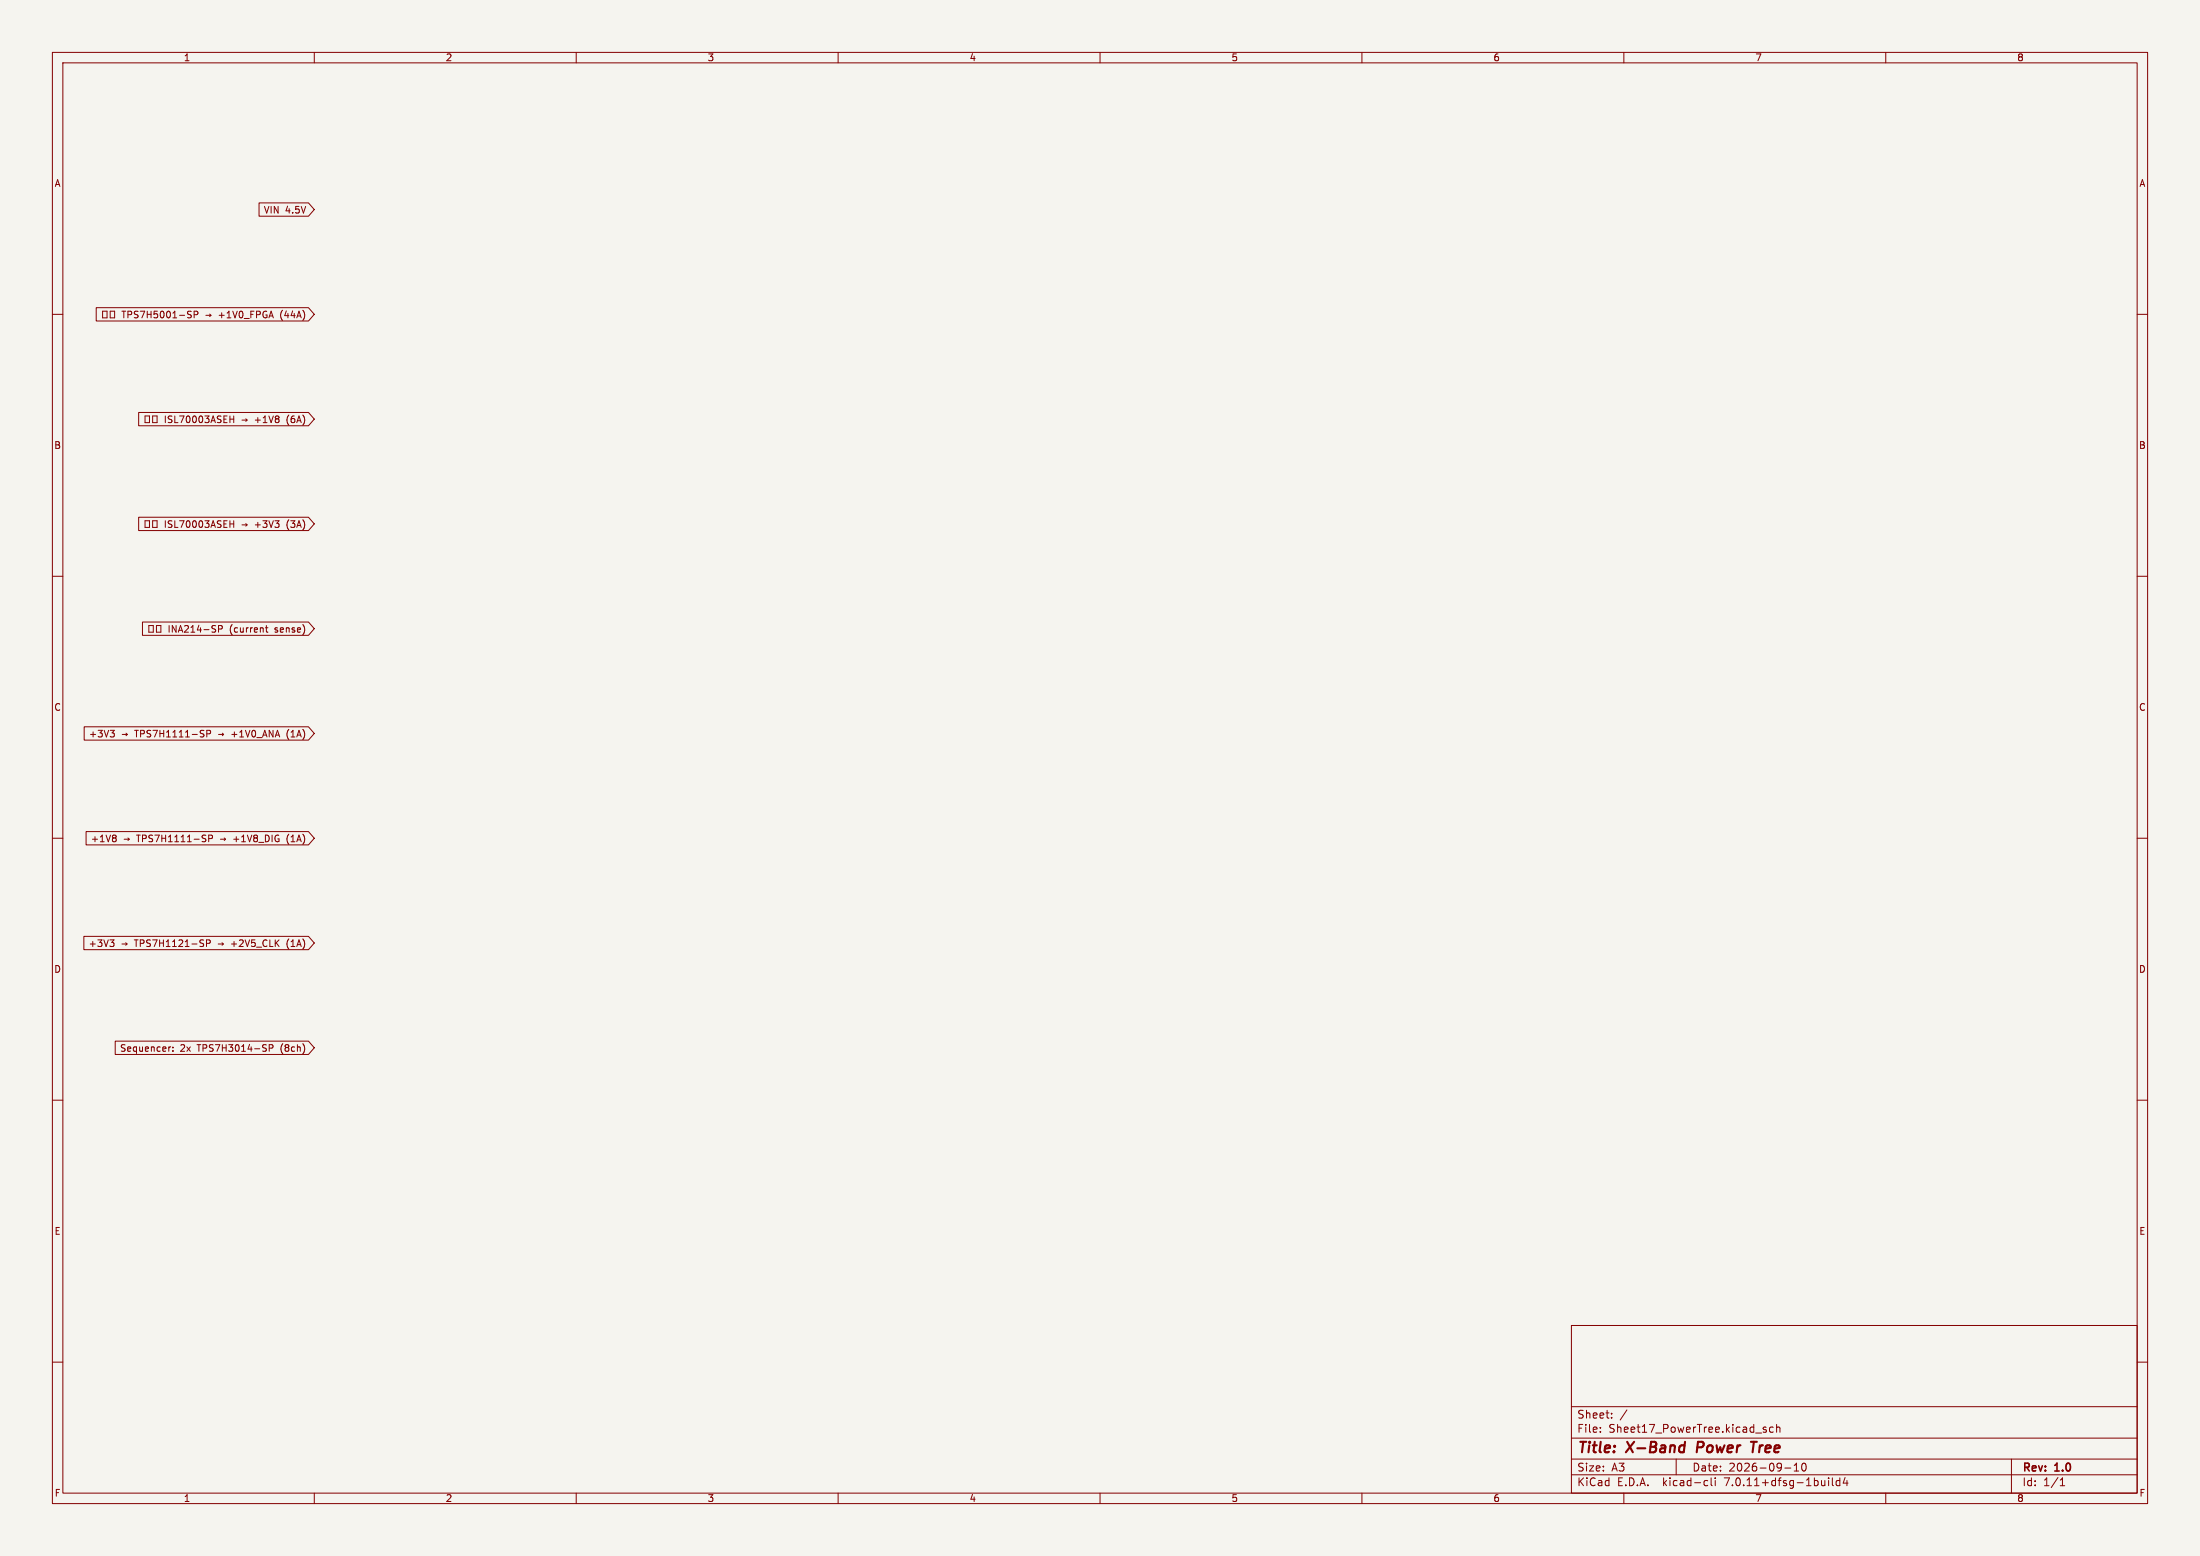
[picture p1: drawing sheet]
<svg xmlns="http://www.w3.org/2000/svg" width="420mm" height="297mm" viewBox="0 0 420 297" stroke-linecap="round" stroke-linejoin="round" font-family="sans-serif">
<path d="M0 0h420v297h-420z" fill="#f5f4ef" stroke="#f5f4ef" stroke-width=".19"/>
<g fill="none" stroke="#840000" stroke-width=".19">
<path d="M10 10h400v277h-400zM12 12h396v273h-396zM60 10v2M110 10v2M160 10v2M210 10v2M260 10v2M310 10v2M360 10v2M49.5 38.7h9.4l1.1 1.3-1.1 1.3h-9.4zM10 60h2M18.4 58.7h40.5l1.1 1.3-1.1 1.3h-40.5z"/>
<path d="M19.6 59.4h.8v1.3h-.8zM21 59.4h.9v1.3h-.9zM36.3 59.4l.2 .1M408 60h2M26.5 78.7h32.4l1.1 1.3-1.1 1.3h-32.4zM27.7 79.4h.8v1.3h-.8zM29.1 79.4h.9v1.3h-.9zM36.3 60.1l.2 .2-.2 .4M37.1 60.1l.6-.1 .1-.2-.1-.3-.6-.1v1.3M44.6 79.4v1.3M26.5 98.7h32.4l1.1 1.3-1.1 1.3h-32.4zM27.7 99.4h.8v1.3h-.8z"/>
<path d="M29.1 99.4h.9v1.3h-.9zM43.9 80h.7M44.6 99.4v1.3M10 110h2M27.2 118.7h31.7l1.1 1.3-1.1 1.3h-31.7zM28.4 119.4h.9v1.3h-.9zM29.9 119.4h.8v1.3h-.8zM43.9 100h.7M50.7 119.8h.5M50.9 119.4v1.1l.3 .2M408 110h2M16.1 138.7h42.8l1.1 1.3-1.1 1.3h-42.8z"/>
<path d="M21 139.4h.8l-.4 .5M21.6 139.9l.2 .2v.3l-.2 .3M41.7 120.1l.6-.1 .1-.2v-.3l-.7-.1v1.3M54.9 139.6l-.1 .5 .1 .7M10 160h2M16.4 158.7h42.5l1.1 1.3-1.1 1.3h-42.5zM21.9 159.4l.3 .2-.3 .3 .3 .3v.2l-.3 .3M39.5 140.1l.6-.1 .1-.2-.1-.3-.6-.1v1.3M54.9 159.6l-.1 .5 .1 .7M408 160h2M16 178.7h42.9l1.1 1.3-1.1 1.3h-42.9zM21 179.4h.8l-.5 .5"/>
<path d="M21.5 179.9l.3 .2v.3l-.3 .3M39.8 160.1l.6-.1 .2-.2-.1-.3-.7-.1v1.3M54.9 179.6l-.1 .5 .1 .7M22 198.7h36.9l1.1 1.3-1.1 1.3h-36.9zM32.6 199.8l-.3 .1M33 199.9v.1M39.4 180.1l.6-.1 .1-.2v-.3l-.7-.1v1.3M10 210h2M33 200.5v.2M51.4 200.1l.6-.1 .1-.2v-.3l-.7-.1v1.3M408 210h2M10 260h2"/>
<path d="M300 253h108v32h-108zM408 260h2M300 278.5h108M300 274.5h108M300 268.5h108M305.5 273.2v.2M305.5 272.5v.1M307.7 270.5v.2M307.7 269.8v.1M310.6 269.1l-1.3 1.9M320 278.5v3M336.7 272.8l.5 .2v.2l-.2 .2-.4-.1"/>
<path d="M336.7 272.5h.5M338.5 272.5l-.4-.1-.3 .3 .1 .6h.6M339.2 272.5l.2-.1 .3 .1 .1 .9M339.2 271.9v1.5M342.5 279.7l.4-.4v1.5M344.2 279.4l.1-.1a.8 .8 0 0 1 .5 .7 .8 .8 0 0 1-.5 .8 1 1 0 0 1-.1-1.4zM384 278.5v6.5M60 285v2M110 285v2M160 285v2M210 285v2M260 285v2"/>
<path d="M300 281.5h108M310 285v2M325.6 282.6l.4 .1M326 283.5l-.4 .1M326.7 282.1v1.3l.2 .2M327.4 282.1v.1M327.4 282.6v1M340.7 280.2h1.2M342.5 280.8h.9M349.1 282.1v.1M349.1 282.6v1M349.8 282.1v1.3l.2 .2"/>
<path d="M351.2 282.7l-.4-.1-.3 .3 .2 .6h.5M351.2 282.1v1.5M352.2 282l-.3 1.1h.9M352.6 282.6v1M360 285v2M393.3 283.6h.9M393.3 282.5l.4-.4v1.5"/>
</g>
<path d="M321.7 275.2l-.3 2M324.2 275.2l-.3 2M334.3 275.2h1.1M334.8 275.2l-.2 2" fill="none" stroke="#840000" stroke-width=".4"/>
<g font-size="2.8" fill="#840000">
<text x="301" y="277.9">Title:</text>
<text x="310.6" y="277.9">X-Band</text>
<text x="324.8" y="277.9">Power</text>
<text x="336" y="277.9">Tree</text>
</g>
<g font-size="2.1" fill="#840000">
<text x="301" y="273.7">File:</text>
<text x="301" y="271">Sheet:</text>
<text x="307.1" y="273.7">Sheet17_PowerTree.kicad_sch</text>
<text x="301" y="281.1">Size:</text>
<text x="307.6" y="281.1">A3</text>
<text x="323" y="281.1">Date:</text>
<text x="330" y="281.1">2026-09-10</text>
<text x="386" y="281.3">Rev:</text>
<text x="392.4" y="281.3">1.0</text>
<text x="301" y="283.9">KiCad</text>
<text x="308.7" y="283.9">E.D.A.</text>
<text x="317.6" y="283.9">kicad-cli</text>
<text x="329.5" y="283.9">7.0.11+dfsg-1build4</text>
<text x="386" y="283.9">Id:</text>
<text x="390.1" y="283.9">1/1</text>
</g>
<g font-size="1.8" fill="#840000">
<text x="35" y="11.9">1</text>
<text x="85" y="11.9">2</text>
<text x="135" y="11.9">3</text>
<text x="185" y="11.9">4</text>
<text x="235" y="11.9">5</text>
<text x="285" y="11.9">6</text>
<text x="335" y="11.9">7</text>
<text x="385" y="11.9">8</text>
<text x="10.3" y="35.9">A</text>
<text x="408.3" y="35.9">A</text>
<text x="50.3" y="41">VIN</text>
<text x="54.5" y="41">4.5V</text>
<text x="23.3" y="61">TPS7H5001-SP</text>
<text x="39.3" y="61">þÿ!’+1V0_FPGA</text>
<text x="54" y="61">(44A)</text>
<text x="31.4" y="81">ISL70003ASEH</text>
<text x="46.2" y="81">þÿ!’+1V8</text>
<text x="55.2" y="81">(6A)</text>
<text x="10.3" y="85.9">B</text>
<text x="408.2" y="85.9">B</text>
<text x="31.4" y="101">ISL70003ASEH</text>
<text x="46.2" y="101">þÿ!’+3V3</text>
<text x="55.2" y="101">(3A)</text>
<text x="32.1" y="121">INA214-SP</text>
<text x="44" y="121">(current</text>
<text x="52.7" y="121">sense)</text>
<text x="10.3" y="135.9">C</text>
<text x="408.2" y="135.9">C</text>
<text x="16.9" y="141">+3V3</text>
<text x="23.1" y="141">þÿ!’TPS7H1111-SP</text>
<text x="41.9" y="141">þÿ!’+1V0_ANA</text>
<text x="55.4" y="141">(1A)</text>
<text x="17.2" y="161">+1V8</text>
<text x="23.5" y="161">þÿ!’TPS7H1111-SP</text>
<text x="42.3" y="161">þÿ!’+1V8_DIG</text>
<text x="55.4" y="161">(1A)</text>
<text x="10.3" y="185.9">D</text>
<text x="16.8" y="181">+3V3</text>
<text x="23.1" y="181">þÿ!’TPS7H1121-SP</text>
<text x="41.9" y="181">þÿ!’+2V5_CLK</text>
<text x="55.4" y="181">(1A)</text>
<text x="408.2" y="185.9">D</text>
<text x="22.8" y="201">Sequencer:</text>
<text x="34.4" y="201">2x</text>
<text x="37.8" y="201">TPS7H3014-SP</text>
<text x="53.8" y="201">(8ch)</text>
<text x="10.3" y="235.9">E</text>
<text x="408.3" y="235.9">E</text>
<text x="10.3" y="285.9">F</text>
<text x="35" y="286.9">1</text>
<text x="85" y="286.9">2</text>
<text x="135" y="286.9">3</text>
<text x="185" y="286.9">4</text>
<text x="235" y="286.9">5</text>
<text x="285" y="286.9">6</text>
<text x="335" y="286.9">7</text>
<text x="385" y="286.9">8</text>
<text x="408.3" y="285.9">F</text>
</g>
</svg>
